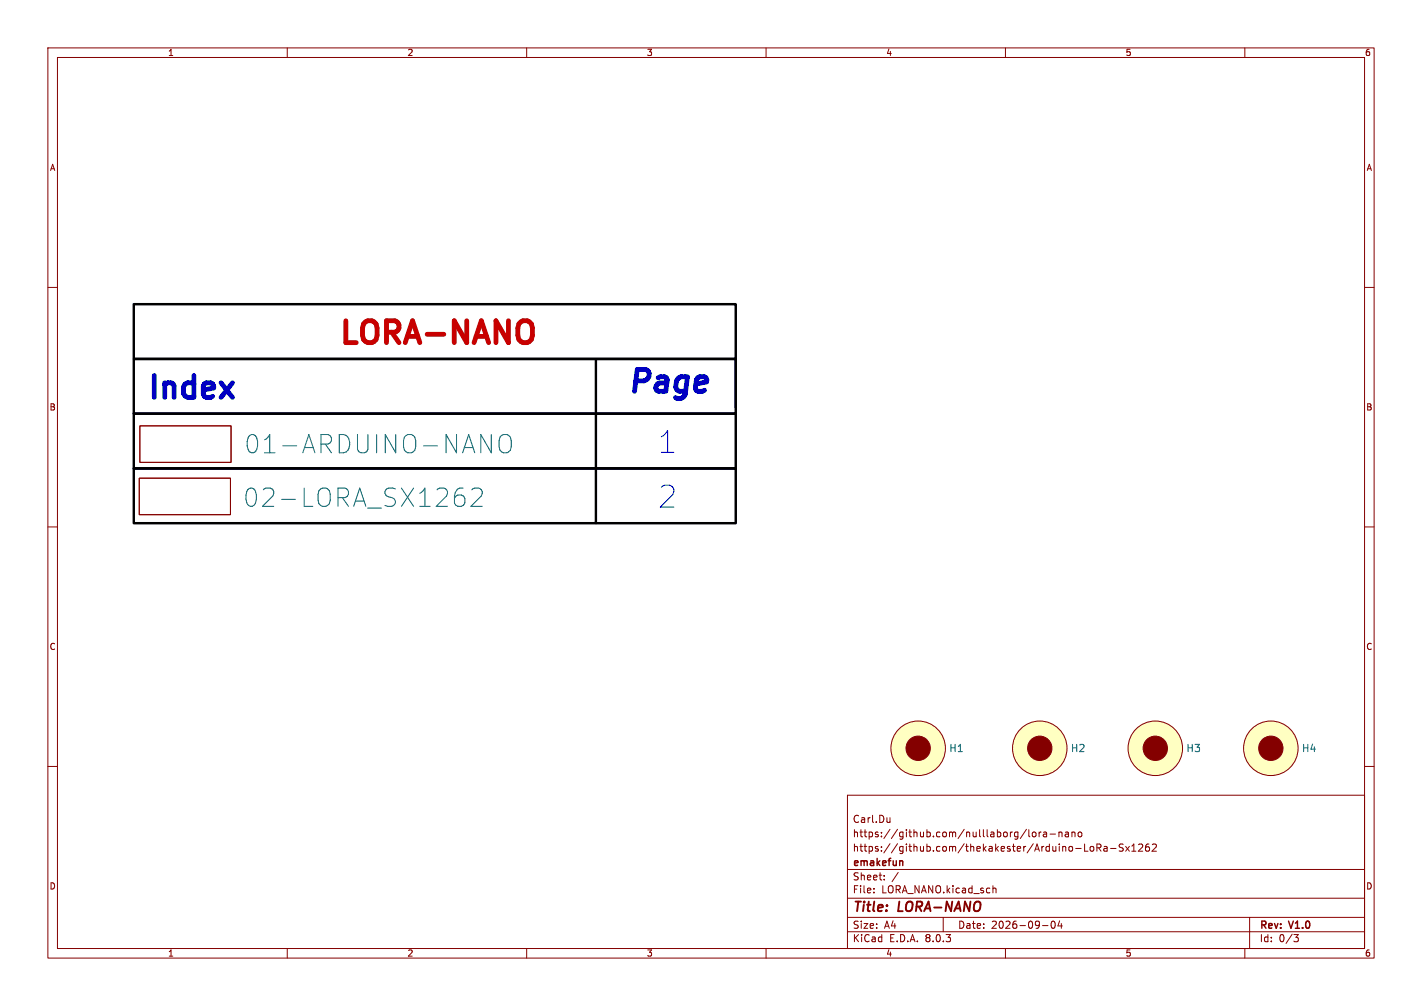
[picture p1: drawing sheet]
<svg xmlns="http://www.w3.org/2000/svg" width="297mm" height="210mm" viewBox="0 0 297 210" stroke-linecap="round" stroke-linejoin="round" font-family="sans-serif">
<g fill="none" stroke="#840000" stroke-width=".21">
<path d="M10 10h277v190h-277zM12 12h273v186h-273zM60 10v2M110 10v2M160 10v2M210 10v2M260 10v2M10 60h2M285 60h2M29.1 99.8h19v7.6h-19zM29.2 88.9h19.1v7.6h-19.1zM10 110h2"/>
<path d="M285 110h2M10 160h2M285 160h2M177 166h108v32h-108zM185.9 170.7v1M185.9 171.6l-.4 .1M214.4 173.1l-1.3 2M214.9 173.2v1.3l.2 .2M215.7 173.8l.2-.1 .4 .1 .1 .6-.2 .2-.3 .1-.2-.1zM217 173.7v1M217.5 173.7l-.5 .3M218 173.8h.5l.1 .9"/>
<path d="M218.6 174.1h-.5l-.2 .2 .2 .4 .5-.1M219.3 174.1h1.2M221.2 173.8l.2-.1 .3 .1 .1 .9M221.2 173.7v1M222.5 173.8h.6l.1 .9M223.2 174.1h-.5l-.2 .2 .2 .4 .5-.1M223.9 173.8l.2-.1 .4 .1v.9M223.9 173.7v1M225.2 173.8l.3-.1 .4 .1 .1 .6-.2 .2-.3 .1-.3-.1zM227.7 176.8l.5-.1 .3 .3-.2 .6-.3 .1-.3-.1M229.1 177l.7-.1 .2-.2-.1-.4-.8-.1v1.5M229.5 177l.5 .7"/>
<path d="M230.6 176.8h.6v.9M231.2 177.1h-.5l-.2 .2 .2 .4 .5-.1M232 177.1h1.1M234.6 176.3l-.6-.1-.2 .1v.5l.7 .3 .1 .3-.3 .3-.6-.1M235.1 176.7l.8 1M235.9 176.7l-.8 1M236.4 177.7h.8M236.4 176.6l.4-.4v1.5M237.8 176.3l.6-.1 .3 .4-1 1.1h1M240 176.2l-.5 .1a1.01 1.01 0 0 0 0 1.4l.5-.1 .1-.5-.3-.3h-.4l-.2 .3M240.7 176.3l.5-.1 .3 .4-.9 1.1h.9M60 198v2"/>
<path d="M110 198v2M160 198v2M177 194.5h108M177 191.5h108M177 187.5h108M177 181.5h108M182.5 186.3v.1M182.5 185.5v.1M184.7 183.6v.1M184.7 182.8v.1M187.6 182.1l-1.3 2M197 191.5v3"/>
<path d="M207.4 185.5l.2-.1 .4 .1v.9M210 198v2M217.7 193.2h1.2M219.7 192.4l.2-.1a.8 .8 0 0 1 .5 .7 .8 .8 0 0 1-.5 .8l-.2-.1-.2-.5zM221.3 192.2l-.3 1.1h.9M221.7 192.8v1M260 198v2M261 191.5v6.5M270.2 195.1h1l-.5 .6 .4 .1 .1 .5-.3 .3h-.4"/>
<circle cx="191.8" cy="156.2" r="5.7"/>
<circle cx="217.2" cy="156.2" r="5.7"/>
<circle cx="241.3" cy="156.2" r="5.7"/>
<circle cx="265.4" cy="156.2" r="5.7"/>
</g>
<path d="M188.3 179.7l.3 .2v.8" fill="none" stroke="#840000" stroke-width=".3"/>
<path d="M100.4 90.7l2.2 3.8v-3.8M104.8 90.9a1.27 1.27 0 0 1 1.3-.1 1.27 1.27 0 0 1 .7 1.2v1.3a1.27 1.27 0 0 1-1.3 1.3 1.27 1.27 0 0 1-1.3-1.3v-1.3l.2-.7zM95.6 103.3h.8l.3 .2 .4 .6v.9l-.2 .3-.5 .4h-.8M96 101.9h.7M98.5 102.3l.6-.4h.9a1.03 1.03 0 0 1 .5 1.6l-2.1 2.2h2.3" fill="none" stroke="#006464" stroke-width=".21"/>
<g fill="#ffffc2" stroke="#ffffc2" stroke-width=".21">
<circle cx="265.4" cy="156.2" r="5.7"/>
<circle cx="241.3" cy="156.2" r="5.7"/>
<circle cx="217.2" cy="156.2" r="5.7"/>
<circle cx="191.8" cy="156.2" r="5.7"/>
</g>
<g fill="#840000" stroke="#840000" stroke-width=".21">
<circle cx="265.4" cy="156.2" r="2.54"/>
<circle cx="241.3" cy="156.2" r="2.54"/>
<circle cx="217.2" cy="156.2" r="2.54"/>
<circle cx="191.8" cy="156.2" r="2.54"/>
</g>
<path d="M27.9 63.5h125.8v11.4h-125.8zM27.9 74.9h125.8v11.5h-125.8zM124.5 74.9v34.3M153.7 74.9v10.2M27.9 86.4h125.8v11.4h-125.8zM27.9 97.8h125.8v11.4h-125.8z" fill="none" stroke="#000" stroke-width=".51"/>
<text font-size="6.4" fill="#c80000" x="70.5" y="72.1">LORA-NANO</text>
<g font-size="6.4" fill="#0000c2">
<text x="30.5" y="83.6">Index</text>
<text x="130.8" y="82.3">Page</text>
<text x="137.2" y="95">1</text>
<text x="137.2" y="106.4">2</text>
</g>
<g font-size="5.3" fill="#006464">
<text x="50.8" y="95">01-ARDUINO-NANO</text>
<text x="50.5" y="106.2">02-LORA_SX1262</text>
</g>
<g font-size="2.8" fill="#840000">
<text x="178" y="190.9">Title:</text>
<text x="187.7" y="190.9">LORA-NANO</text>
</g>
<g font-size="2.1" fill="#006464">
<text x="198.2" y="157.2">H1</text>
<text x="223.6" y="157.2">H2</text>
<text x="247.7" y="157.2">H3</text>
<text x="271.8" y="157.2">H4</text>
</g>
<g font-size="2.1" fill="#840000">
<text x="178" y="172">Carl.Du</text>
<text x="178" y="178">https://github.com/thekakester/Arduino-LoRa-Sx1262</text>
<text x="178" y="175">https://github.com/nulllaborg/lora-nano</text>
<text x="178" y="184">Sheet:</text>
<text x="178" y="181.2">emakefun</text>
<text x="178" y="186.7">File:</text>
<text x="184.1" y="186.7">LORA_NANO.kicad_sch</text>
<text x="178" y="196.9">KiCad</text>
<text x="178" y="194.1">Size:</text>
<text x="184.7" y="194.1">A4</text>
<text x="185.7" y="196.9">E.D.A.</text>
<text x="193.3" y="196.9">8.0.3</text>
<text x="200" y="194.1">Date:</text>
<text x="207" y="194.1">2026-09-04</text>
<text x="263" y="194.3">Rev:</text>
<text x="263" y="196.9">Id:</text>
<text x="267.1" y="196.9">0/3</text>
<text x="269.4" y="194.3">V1.0</text>
</g>
<g font-size="1.8" fill="#840000">
<text x="35" y="11.9">1</text>
<text x="85" y="11.9">2</text>
<text x="135" y="11.9">3</text>
<text x="185" y="11.9">4</text>
<text x="235" y="11.9">5</text>
<text x="285" y="11.9">6</text>
<text x="10.3" y="35.9">A</text>
<text x="285.3" y="35.9">A</text>
<text x="10.3" y="85.9">B</text>
<text x="285.3" y="85.9">B</text>
<text x="10.3" y="135.9">C</text>
<text x="285.3" y="135.9">C</text>
<text x="10.3" y="185.9">D</text>
<text x="285.3" y="185.9">D</text>
<text x="35" y="199.9">1</text>
<text x="85" y="199.9">2</text>
<text x="135" y="199.9">3</text>
<text x="185" y="199.9">4</text>
<text x="235" y="199.9">5</text>
<text x="285" y="199.9">6</text>
</g>
</svg>
